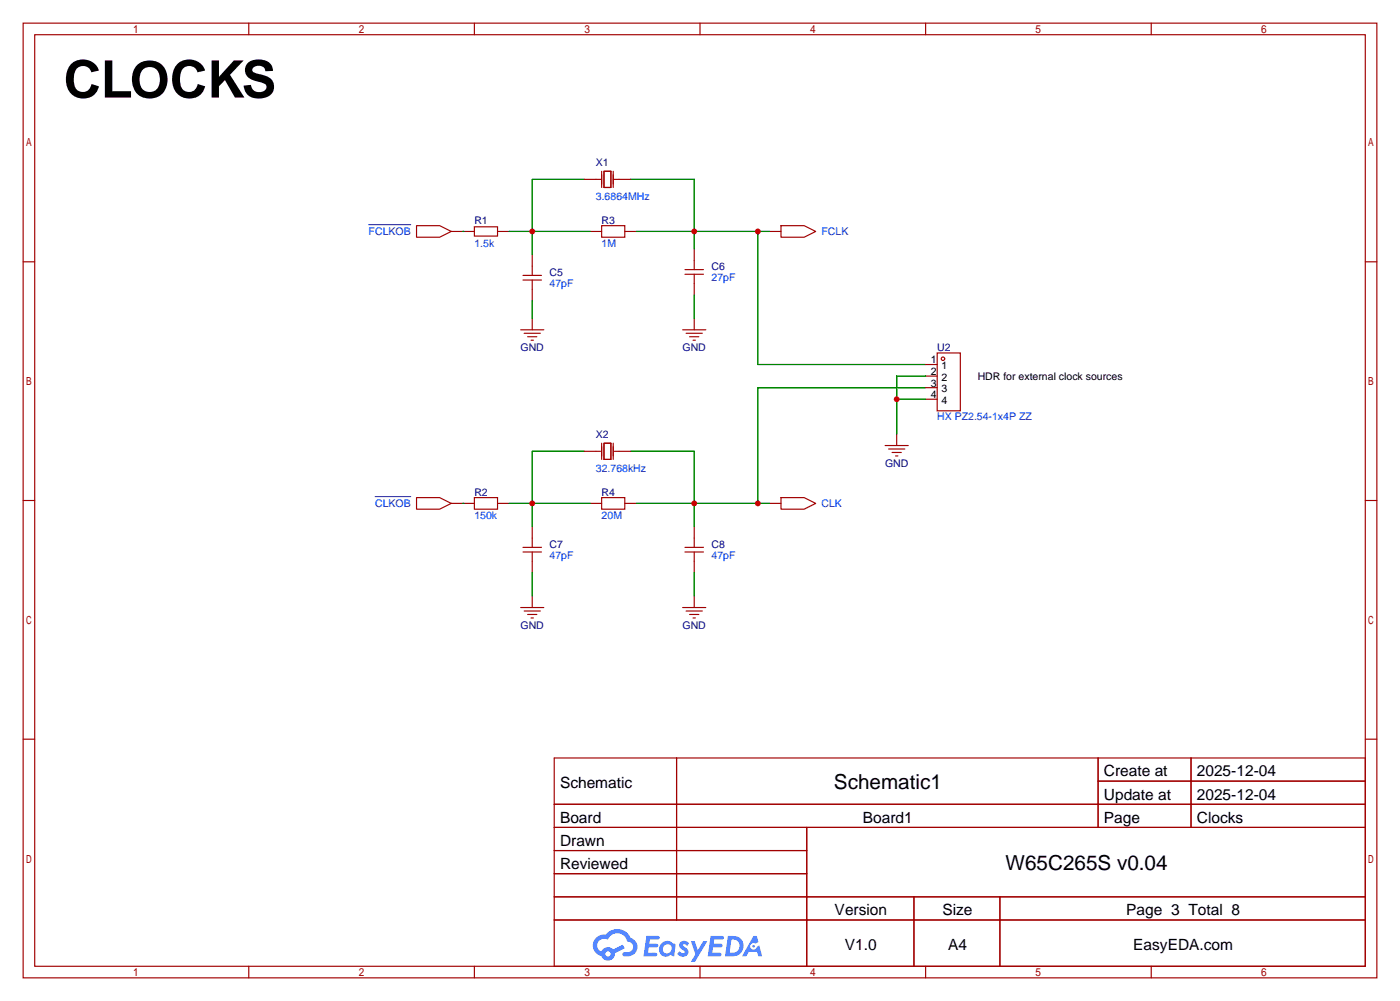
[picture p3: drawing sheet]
<svg xmlns="http://www.w3.org/2000/svg" width="307mm" height="220mm" viewBox="0 0 307 220" stroke-linecap="round" stroke-linejoin="round" font-family="sans-serif">
<g fill="none" stroke="#a10000" stroke-width=".25">
<path d="M5.1 5.1h297.2v209.5h-297.2zM7.6 7.6h292.1v204.5h-292.1zM54.6 5.1v2.5M104.1 5.1v2.5M153.7 5.1v2.5M203.2 5.1v2.5M252.7 5.1v2.5M5.1 57.5h2.5M299.7 57.5h2.6M5.1 109.9h2.5M299.7 109.9h2.6M5.1 162.2h2.5"/>
<path d="M121.7 166.4h178v45.7h-178zM121.7 176.5h178M148.5 166.4v35.5M241.1 166.4v15.2M241.1 171.4h58.6M261.5 166.4v15.2M299.7 162.2h2.6M121.7 181.6h178M121.7 186.7h55.4M121.7 196.8h178M121.7 191.8h55.4M177.1 181.6v30.5"/>
<path d="M200.6 196.8v15.3M219.5 196.8v15.3M54.6 212.1v2.5M104.1 212.1v2.5M121.7 201.9h178M153.7 212.1v2.5M203.2 212.1v2.5M252.7 212.1v2.5"/>
</g>
<g fill="#5487ff">
<path d="M149.4 206.8a1.3 1.3 0 0 1 1.8 .3l-.4 .6a.54 .54 0 0 0-.9-.3l.2 .3a1.28 1.28 0 0 1 .7 2 1.53 1.53 0 0 1-2.1-.3l.5-.6 .8 .4a.31 .31 0 0 0 .3-.2 .31 .31 0 0 0-.3-.4 1.12 1.12 0 0 1-.6-1.8z"/>
<path d="M151.7 206.6h.8l.7 2 1.2-2h.9l-2.7 4.5h-.9l1-1.6z"/>
<path d="M141.9 205.4h2.3a.46 .46 0 0 1 .5 .1 .46 .46 0 0 1 .1 .5l-.4 .2h-1.7l-.2 .9h1.7a.4 .4 0 0 1 .3 .5 .4 .4 0 0 1-.4 .3h-1.7l-.1 1.2h1.3a.46 .46 0 0 1 .5 .1 .46 .46 0 0 1 .1 .5l-.3 .2h-2.6z"/>
<path d="M156 205.4h2.3a.47 .47 0 0 1 .5 .1 .47 .47 0 0 1 .1 .5l-.4 .2h-1.7l-.1 .9h1.6a.4 .4 0 0 1 .3 .5 .4 .4 0 0 1-.4 .3h-1.7l-.1 1.2h1.3a.46 .46 0 0 1 .5 .1 .46 .46 0 0 1 .2 .5l-.4 .2h-2.6z"/>
<path d="M165.4 205.4h.7l.4 1.4-.6 .3a.75 .75 0 0 0-1.2 .3 .75 .75 0 0 0 .5 1.1 .75 .75 0 0 0 1-.7l.5-.3 .6 2.4h-.8l-.3-1h-1.8l-.6 1h-.9z"/>
<path d="M159.8 205.4l-.6 4.5h1.4a2.27 2.27 0 0 0 2.6-2.3 2.27 2.27 0 0 0-2.7-2.2zM160.6 206.2a1.5 1.5 0 0 1 1.8 1.5 1.5 1.5 0 0 1-2 1.4h-.2z"/>
<path d="M145.2 207.1a1.6 1.6 0 0 0-.3 2.2 1.6 1.6 0 0 0 2.3 .2l.8 .4 .3-2.5-.2-.2-.4-.1a1.58 1.58 0 0 0-2.5 0zM145.8 207.6a.98 .98 0 0 1 1.6 .4 .98 .98 0 0 1-1 1.3 .94 .94 0 0 1-.9-.7 .94 .94 0 0 1 .3-1z"/>
<path d="M130.9 205.8a2.37 2.37 0 0 0 1.1 4 1.54 1.54 0 0 0 1.8 1 1.54 1.54 0 0 0 1.2-1.6l2.2-1.1-.5-.7-2.1 1a1.57 1.57 0 0 0-2.6 .5 1.5 1.5 0 0 1-.7-2.1 1.5 1.5 0 0 1 2.2-.5 2.23 2.23 0 0 1 2.2-1.5 2.23 2.23 0 0 1 2 1.9 1.16 1.16 0 0 1 1.3 1.1 1.16 1.16 0 0 1-1.1 1.2h-.7a.47 .47 0 0 0-.6 .4 .47 .47 0 0 0 .5 .5 2.17 2.17 0 0 0 2.5-.9 2.17 2.17 0 0 0-.4-2.7l-.8-.4a3.2 3.2 0 0 0-5.4-.8l-1.1 .1zM132.9 209.4a.6 .6 0 0 1 1.2 0 .6 .6 0 0 1-1.2 0z"/>
<circle cx="165.4" cy="207.7" r=".28"/>
</g>
<g fill="none" stroke="#a10000" stroke-width=".25">
<path d="M128.3 39.4h3.8M132.1 37.6v3.5M132.6 37.6h1.5v3.5h-1.5zM134.6 37.6v3.5M134.6 39.4h3.8M91.4 49.5h5.1l2.6 1.3-2.6 1.3h-5.1zM99.1 50.8h5M104.1 49.8h5.1v2h-5.1zM109.2 50.8h2.6M116.8 55.9v4.6M129.5 50.8h2.6M132.1 49.5h5.1v2.6h-5.1z"/>
<path d="M137.2 50.8h2.5M150.4 59.2h4M152.4 54.6v4.6M168.9 50.8h2.5M171.4 49.5h5.1l2.6 1.3-2.6 1.3h-5.1zM114.3 72.4h5.1M114.8 61.5h4.1M114.8 60.5h4.1M115.1 73.2h3.5M115.8 73.9h2.1M116.6 74.7h.5M116.8 61.5v4.5"/>
<path d="M116.8 69.8v2.6M149.9 72.4h5M150.4 60.2h4M150.6 73.2h3.6M151.4 73.9h2M152.1 74.7h.6M152.4 60.2v4.6M152.4 69.8v2.6M205.7 77.5h5.1v12.7h-5.1zM128.3 99.1h3.5M132.1 97.3v3.5M132.6 97.3h1.5v3.5h-1.5z"/>
<path d="M134.6 97.3v3.5M134.9 99.1h3.5M194.3 97.8h5.1M195.1 98.6h3.5M195.8 99.3h2.1M196.8 95.2v2.6M203.2 80h2.5M203.2 82.5h2.5M203.2 85.1h2.5M203.2 87.6h2.5M91.4 109.2h5.1l2.6 1.3-2.6 1.3h-5.1zM99.1 110.5h5"/>
<path d="M104.1 109.2h5.1v2.6h-5.1zM109.2 110.5h2.6M116.8 115.6v4.5M129.5 110.5h2.6M132.1 109.2h5.1v2.6h-5.1zM137.2 110.5h2.5M152.4 115.6v4.5M168.9 110.5h2.5M171.4 109.2h5.1l2.6 1.3-2.6 1.3h-5.1zM196.6 100.1h.5M114.3 133.3h5.1M114.8 121.2h4.1"/>
<path d="M114.8 120.1h4.1M115.1 134.1h3.5M115.8 134.9h2.1M116.6 135.6h.5M116.8 121.2v4.5M116.8 130.8v2.5M149.9 133.3h5M150.4 121.2h4M150.4 120.1h4M150.6 134.1h3.6M151.4 134.9h2M152.1 135.6h.6"/>
<path d="M152.4 121.2v4.5M152.4 130.8v2.5"/>
<circle cx="207" cy="78.7" r=".38"/>
</g>
<path d="M80.9 49.3h9.3M82.3 109h7.9" fill="none" stroke="#00f" stroke-width=".22"/>
<g fill="none" stroke="#008700" stroke-width=".25">
<path d="M128.3 39.4h-11.5v16.5M138.4 39.4h14v15.2M101.6 50.8h.1M111.8 50.8h17.7M139.7 50.8h29.2M166.4 50.8v29.2h36.8M116.8 66v3.8M152.4 64.8v5M128.3 99.1h-11.5v16.5M138.4 99.1h14v16.5M196.8 87.6h6.4M203.2 85.1h-36.8v25.4"/>
<path d="M203.2 82.5h-6.4v12.7M101.6 110.5h.1M111.8 110.5h17.7M139.7 110.5h29.2M116.8 125.7v5.1M152.4 125.7v5.1"/>
</g>
<g fill="#c00">
<circle cx="116.8" cy="50.8" r=".63"/>
<circle cx="152.4" cy="50.8" r=".63"/>
<circle cx="166.4" cy="50.8" r=".63"/>
<circle cx="116.8" cy="110.5" r=".63"/>
<circle cx="166.4" cy="110.5" r=".63"/>
<circle cx="152.4" cy="110.5" r=".63"/>
<circle cx="196.9" cy="87.6" r=".63"/>
</g>
<text font-size="11.3" x="14" y="21.4">CLOCKS</text>
<g font-size="4.5">
<text x="183.1" y="173.3">Schematic1</text>
<text x="220.8" y="191">W65C265S v0.04</text>
</g>
<g font-size="3.4">
<text x="122.9" y="173">Schematic</text>
<text x="242.3" y="170.4">Create at</text>
<text x="262.7" y="170.4">2025-12-04</text>
<text x="242.3" y="175.5">Update at</text>
<text x="262.7" y="175.5">2025-12-04</text>
<text x="122.9" y="180.6">Board</text>
<text x="122.9" y="185.7">Drawn</text>
<text x="189.4" y="180.6">Board1</text>
<text x="242.3" y="180.6">Page</text>
<text x="262.7" y="180.6">Clocks</text>
<text x="122.9" y="190.8">Reviewed</text>
<text x="183.2" y="200.9">Version</text>
<text x="206.9" y="200.9">Size</text>
<text x="247.3" y="200.9">Page 3 Total 8</text>
<text x="185.5" y="208.5">V1.0</text>
<text x="208.1" y="208.5">A4</text>
<text x="248.8" y="208.5">EasyEDA.com</text>
</g>
<g font-size="2.3" fill="#000080">
<text x="130.8" y="36.4">X1</text>
<text x="104.1" y="49.1">R1</text>
<text x="132.1" y="49.1">R3</text>
<text x="156.2" y="59.2">C6</text>
<text x="120.6" y="60.5">C5</text>
<text x="114.3" y="77">GND</text>
<text x="149.8" y="77">GND</text>
<text x="205.7" y="77">U2</text>
<text x="130.8" y="96.1">X2</text>
<text x="194.3" y="102.4">GND</text>
<text x="104.1" y="108.8">R2</text>
<text x="132.1" y="108.8">R4</text>
<text x="120.6" y="120.2">C7</text>
<text x="156.2" y="120.2">C8</text>
<text x="114.3" y="138">GND</text>
<text x="149.8" y="138">GND</text>
</g>
<g font-size="2.3" fill="#00f">
<text x="130.8" y="44">3.6864MHz</text>
<text x="80.9" y="51.6">FCLKOB</text>
<text x="180.3" y="51.6">FCLK</text>
<text x="104.1" y="54.1">1.5k</text>
<text x="132.1" y="54.1">1M</text>
<text x="120.6" y="63">47pF</text>
<text x="156.2" y="61.8">27pF</text>
<text x="205.7" y="92.2">HX PZ2.54-1x4P ZZ</text>
<text x="130.8" y="103.7">32.768kHz</text>
<text x="82.3" y="111.3">CLKOB</text>
<text x="104.1" y="113.8">150k</text>
<text x="132.1" y="113.8">20M</text>
<text x="180.3" y="111.3">CLK</text>
<text x="120.6" y="122.7">47pF</text>
<text x="156.2" y="122.7">47pF</text>
</g>
<g font-size="2.3">
<text x="204.3" y="79.8">1</text>
<text x="204.3" y="82.3">2</text>
<text x="206.7" y="81.1">1</text>
<text x="206.7" y="83.6">2</text>
<text x="214.6" y="83.4">HDR for external clock sources</text>
<text x="204.3" y="84.9">3</text>
<text x="204.3" y="87.4">4</text>
<text x="206.7" y="86.1">3</text>
<text x="206.7" y="88.7">4</text>
</g>
</svg>
